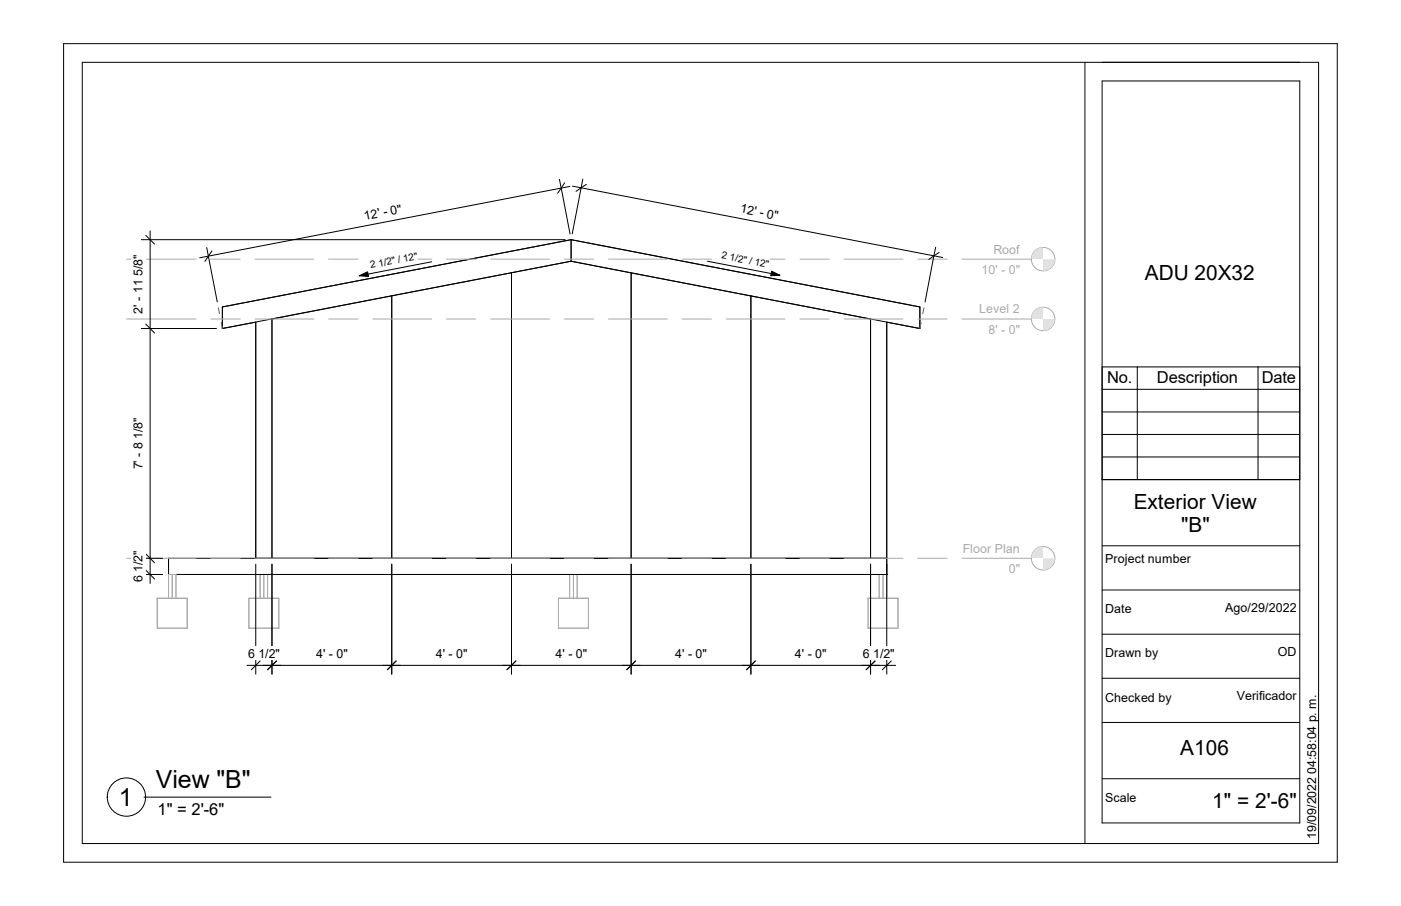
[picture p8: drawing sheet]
<svg xmlns="http://www.w3.org/2000/svg" width="432mm" height="279mm" viewBox="0 0 432 279" stroke-linecap="round" stroke-linejoin="round" font-family="sans-serif">
<g fill="none" stroke="#000" stroke-width=".31">
<path d="M176 73.9l107.5 20.8v6.6M176 73.9v6.7M176 73.9l-107.5 20.8v6.6M83.7 98.4h.1M83.8 98.4v73.8M83.8 98.4l36.9-7.2v81M157.6 84.1v88.1M176 80.6l107.5 20.7M176 80.6l55.4 10.7v80.9M176 80.6l-107.5 20.7M194.5 84.2v88M268.3 98.4v73.8"/>
<path d="M68.5 101.3l10.3-1.9v72.8M283.5 101.3l-10.2-1.9v77.8M273.3 177.2h.1M273.3 172.2h-221.4v5h221.4"/>
</g>
<g fill="none" stroke="#aaa" stroke-width=".31">
<path d="M53.1 177.2v7.3M81.3 177.2v7.3M176.7 177.2v7.3M272.2 177.2v7.3M48.5 184.5h9.2v9.2h-9.2zM51.9 184.5v-7.3h2.3v7.3M76.7 184.5h9.2v9.2h-9.2zM80.2 184.5v-7.3h2.3v7.3M172.1 184.5h9.3v9.2h-9.3zM175.6 184.5v-7.3h2.3v7.3M267.5 184.5h9.3v9.2h-9.3zM271 184.5v-7.3h2.3v7.3"/>
<circle cx="321.5" cy="172.2" r="3.6"/>
</g>
<path d="M67.3 94.9l.3 1.9M68.2 99.4l.3 1.9M283.9 99.4l-.4 1.9M284.8 94.9l-.4 1.9" fill="none" stroke="#00a600" stroke-width=".31"/>
<g fill="#e2e2e2">
<path d="M321.5 172.2h3.6v3.6h-3.6z"/>
<path d="M317.8 168.6h3.7v3.6h-3.7z"/>
</g>
<g fill="#fff">
<path d="M296.7 167h17.6v4.4h-17.6z"/>
<path d="M310.9 173.3h3.6v4.3h-3.6z"/>
</g>
<g fill="none" stroke="#aaa" stroke-width=".31">
<path d="M39 172.2h21.4M64.9 172.2h9.1M78.6 172.2h18.1M101.3 172.2h9.1M114.9 172.2h18.2M137.6 172.2h9M151.2 172.2h18.2M173.9 172.2h9.1M187.5 172.2h18.2M210.2 172.2h9.1M223.8 172.2h18.2M246.5 172.2h9.1"/>
<path d="M260.1 172.2h18.2M282.9 172.2h9M296.5 172.2h21.3"/>
<circle cx="321.5" cy="98.4" r="3.6"/>
</g>
<g fill="#e2e2e2">
<path d="M321.5 98.4h3.6v3.6h-3.6z"/>
<path d="M317.8 94.7h3.7v3.7h-3.7z"/>
</g>
<g fill="#fff">
<path d="M301.8 93.2h12.5v4.3h-12.5z"/>
<path d="M304.6 99.5h4v4.3h-4z"/>
<path d="M308.6 99.5h1.3v4.3h-1.3z"/>
<path d="M310.9 99.5h3.6v4.3h-3.6z"/>
</g>
<g fill="none" stroke="#aaa" stroke-width=".31">
<path d="M39 98.4h21.4M64.9 98.4h9.1M78.6 98.4h18.1M101.3 98.4h9.1M114.9 98.4h18.2M137.6 98.4h9M151.2 98.4h18.2M173.9 98.4h9.1M187.5 98.4h18.2M210.2 98.4h9.1M223.8 98.4h18.2M246.5 98.4h9.1"/>
<path d="M260.1 98.4h18.2M282.9 98.4h9M296.5 98.4h21.3"/>
<circle cx="321.5" cy="79.9" r="3.6"/>
</g>
<g fill="#e2e2e2">
<path d="M321.5 79.9h3.6v3.6h-3.6z"/>
<path d="M317.8 76.3h3.7v3.6h-3.7z"/>
</g>
<g fill="#fff">
<path d="M306.2 74.8h8.1v4.3h-8.1z"/>
<path d="M302.5 81.1h6.1v4.3h-6.1z"/>
<path d="M308.6 81.1h1.3v4.3h-1.3z"/>
<path d="M310.9 81.1h3.6v4.3h-3.6z"/>
</g>
<g fill="none" stroke="#aaa" stroke-width=".31">
<path d="M39 79.9h21.4M64.9 79.9h9.1M78.6 79.9h18.1M101.3 79.9h9.1M114.9 79.9h18.2M137.6 79.9h9M151.2 79.9h18.2M173.9 79.9h9.1M187.5 79.9h18.2M210.2 79.9h9.1M223.8 79.9h18.2M246.5 79.9h9.1"/>
<path d="M260.1 79.9h18.2M282.9 79.9h9M296.5 79.9h21.3"/>
</g>
<path d="M231.4 174v33.9M268.3 174v33.9M228.7 205.2h42.4M232.8 203.8l-2.7 2.7M269.7 203.8l-2.7 2.7" fill="none" stroke="#000" stroke-width=".31"/>
<path d="M245 199.3h9.8v4.3h-9.8z" fill="#fff"/>
<path d="M194.5 174v33.9M231.4 174v33.9M191.8 205.2h42.3M195.9 203.8l-2.7 2.7M232.8 203.8l-2.7 2.7" fill="none" stroke="#000" stroke-width=".31"/>
<path d="M208.1 199.3h9.7v4.3h-9.7z" fill="#fff"/>
<path d="M157.6 174v33.9M194.5 174v33.9M154.9 205.2h42.4M159 203.8l-2.7 2.7M195.9 203.8l-2.7 2.7" fill="none" stroke="#000" stroke-width=".31"/>
<path d="M171.2 199.3h9.8v4.3h-9.8z" fill="#fff"/>
<path d="M120.7 174v33.9M157.6 174v33.9M118 205.2h42.4M122.1 203.8l-2.7 2.7M159 203.8l-2.7 2.7" fill="none" stroke="#000" stroke-width=".31"/>
<path d="M134.3 199.3h9.8v4.3h-9.8z" fill="#fff"/>
<path d="M83.8 174v33.9M120.7 174v33.9M81.1 205.2h42.3M85.2 203.8l-2.7 2.7M122.1 203.8l-2.7 2.7" fill="none" stroke="#000" stroke-width=".31"/>
<path d="M97.5 199.3h9.7v4.3h-9.7z" fill="#fff"/>
<path d="M78.8 174v33.9M83.8 174v33.9M76.1 205.2h10.5M80.2 203.8l-2.7 2.7M85.2 203.8l-2.7 2.7" fill="none" stroke="#000" stroke-width=".31"/>
<path d="M76.5 199.3h9.8v4.3h-9.8z" fill="#fff"/>
<path d="M268.3 174v33.9M273.3 174v33.9M265.6 205.2h10.5M269.7 203.8l-2.7 2.7M274.7 203.8l-2.8 2.7" fill="none" stroke="#000" stroke-width=".31"/>
<path d="M265.9 199.3h9.9v4.3h-9.9z" fill="#fff"/>
<path d="M176.4 57.4l114.1 22M179.6 55.2l-3.2 16.9M180.7 56.9l-3.2 2.1M287.8 78.9l-1.5 1.1M287.8 78.9l-2.7 14.2M288.4 76.2l-.6 2.7M289.4 77.9l-1.6 1" fill="none" stroke="#000" stroke-width=".31"/>
<path d="M228.8 61.6l11.6 2.2-1 5.3-11.6-2.3z" fill="#fff"/>
<path d="M172.4 55.3l.6 2.7M173 58l-1.1 1.6M173 58l2.7 14.1M174 56.4l-1 1.6M175.6 57.5l-114 22M63.7 76.3l.5 2.7M64.2 79l-1 1.6M64.2 79l2.8 14.1M65.3 77.4l-1.1 1.6" fill="none" stroke="#000" stroke-width=".31"/>
<path d="M111.7 63.8l11.5-2.2 1 5.3-11.5 2.2z" fill="#fff"/>
<path d="M43.6 73.9h130.6M44.9 72.6l2.7 2.7M46.3 71.2v108.7M44.9 99.9l2.7 2.8M43.6 101.3h23.1M43.6 172.2h6.5M43.6 177.2h6.5M44.9 170.8l2.7 2.8M44.9 175.8l2.7 2.8" fill="none" stroke="#000" stroke-width=".31"/>
<g fill="#fff">
<path d="M40.4 169.8h4.4v9.8h-4.4z"/>
<path d="M40.4 128.8h4.4v16h-4.4z"/>
<path d="M40.4 78.5h4.4v18.2h-4.4z"/>
<path d="M222.9 76.5l14.5 2.8-.8 4.2-14.5-2.8z"/>
</g>
<path d="M237.8 83.7l2.6 1.2-2.9 .1z" fill="#000" stroke="#000" stroke-width=".31"/>
<path d="M218.1 80.6l22.3 4.3" fill="none" stroke="#000" stroke-width=".31"/>
<path d="M113.7 79.5l14.5-2.8 .8 4.2-14.5 2.8z" fill="#fff"/>
<path d="M110.7 85l2.6-1.2 .3 1.5z" fill="#000" stroke="#000" stroke-width=".31"/>
<path d="M19.6 13.5h392.6v252.4h-392.6zM25.4 19.2h381v240.9h-381zM334.4 19.2v240.9M339.7 25h60.9v228.8h-60.9zM133.1 80.7l-22.4 4.3M339.7 147.9h60.9M339.7 168.3h60.9M339.7 181.9h60.9M339.7 195.6h60.9M339.7 209.2h60.9M339.7 222.8h60.9M339.7 240.2h60.9" fill="none" stroke="#000" stroke-width=".31"/>
<g fill="#fff">
<path d="M340.7 243.9h9.6v4.3h-9.6z"/>
<path d="M340.7 212.9h20.4v4.4h-20.4z"/>
<path d="M340.7 199.3h16.3v4.3h-16.3z"/>
<path d="M340.7 185.7h8.1v4.3h-8.1z"/>
<path d="M340.7 170.3h26.4v4.3h-26.4z"/>
</g>
<g fill="none" stroke="#000" stroke-width=".31">
<path d="M339.7 113.2h60.9v34.7h-60.9zM350.5 113.2v34.7M387.7 113.2v34.7M339.7 134h60.9M339.7 127h60.9M339.7 120.1h60.9M339.7 140.9h60.9M44.4 245.8h39.1"/>
<circle cx="39" cy="245.8" r="5.9"/>
</g>
<g font-size="7.7">
<text x="48.1" y="243">View &quot;B&quot;</text>
<text x="36.7" y="248.5">1</text>
</g>
<g font-size="6.4">
<text x="352.8" y="86.3">ADU 20X32</text>
<text x="349.4" y="156.8">Exterior View</text>
<text x="364" y="164">&quot;B&quot;</text>
<text x="363.7" y="232.8">A106</text>
<text x="373.6" y="249.1">1&quot; = 2'-6&quot;</text>
</g>
<g font-size="5.1">
<text x="341.2" y="118.2">No.</text>
<text x="356.6" y="118.2">Description</text>
<text x="388.9" y="118.2">Date</text>
<text x="48.5" y="251.2">1&quot; = 2'-6&quot;</text>
</g>
<g font-size="3.8">
<text x="228" y="65.5" transform="rotate(11 228 65.5)">12' - 0&quot;</text>
<text x="112.4" y="67.8" transform="rotate(-11 112.4 67.8)">12' - 0&quot;</text>
<text x="43.9" y="96.7" transform="rotate(-90 43.9 96.7)">2' - 11 5/8&quot;</text>
<text x="43.9" y="144.8" transform="rotate(-90 43.9 144.8)">7' - 8 1/8&quot;</text>
<text x="340.7" y="173.7">Project number</text>
<text x="43.9" y="179.6" transform="rotate(-90 43.9 179.6)">6 1/2&quot;</text>
<text x="340.7" y="189.1">Date</text>
<text x="377.6" y="188.6">Ago/29/2022</text>
<text x="76.5" y="202.8">6 1/2&quot;</text>
<text x="97.5" y="202.8">4' - 0&quot;</text>
<text x="134.3" y="202.8">4' - 0&quot;</text>
<text x="171.2" y="202.8">4' - 0&quot;</text>
<text x="208.1" y="202.8">4' - 0&quot;</text>
<text x="245" y="202.8">4' - 0&quot;</text>
<text x="265.9" y="202.8">6 1/2&quot;</text>
<text x="340.7" y="202.7">Drawn by</text>
<text x="393.9" y="202.2">OD</text>
<text x="381.2" y="215.8">Verificador</text>
<text x="340.7" y="216.4">Checked by</text>
<text x="340.7" y="247.4">Scale</text>
<text x="405.7" y="258.7" transform="rotate(-90 405.7 258.7)">19/09/2022 04:58:04 p. m.</text>
</g>
<g font-size="3.8" fill="#aaa">
<text x="306.2" y="78.2">Roof</text>
<text x="302.5" y="84.5">10' -</text>
<text x="310.9" y="84.5">0&quot;</text>
<text x="301.8" y="96.6">Level 2</text>
<text x="304.6" y="103">8'</text>
<text x="308.6" y="103">-</text>
<text x="310.9" y="103">0&quot;</text>
<text x="296.7" y="170.5">Floor Plan</text>
<text x="310.9" y="176.7">0&quot;</text>
</g>
<g font-size="3.1">
<text x="114.3" y="82.7" transform="rotate(-11 114.3 82.7)">2</text>
<text x="116.8" y="82.2" transform="rotate(-11 116.8 82.2)">1/2&quot; / 12&quot;</text>
<text x="222.3" y="79.7" transform="rotate(11 222.3 79.7)">2</text>
<text x="224.8" y="80.2" transform="rotate(11 224.8 80.2)">1/2&quot; / 12&quot;</text>
</g>
</svg>
